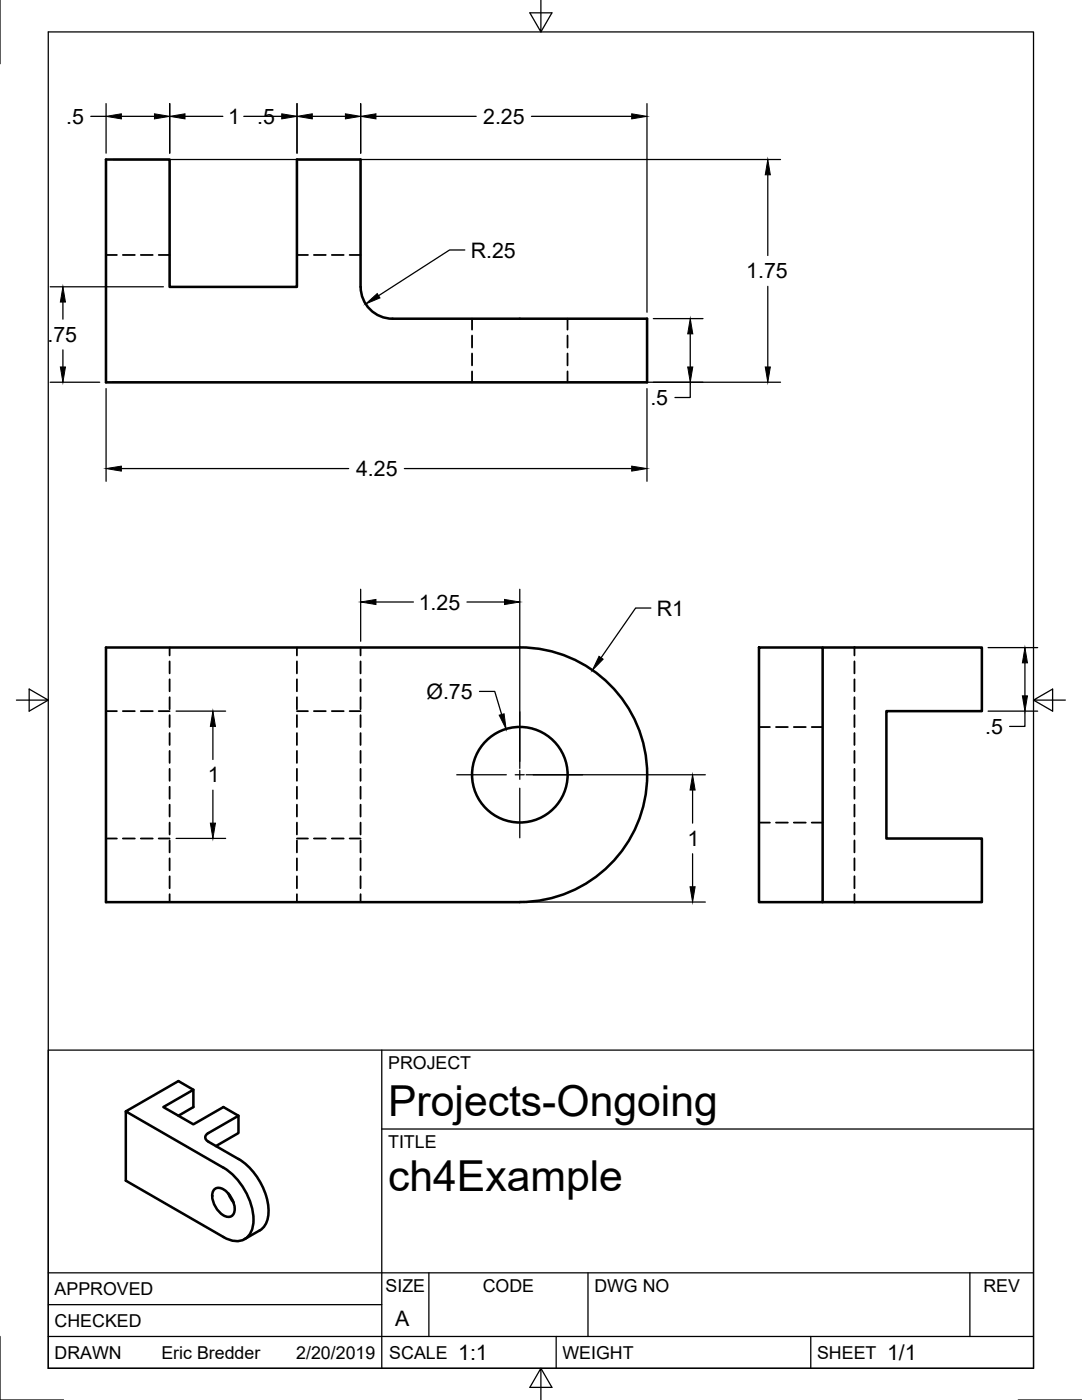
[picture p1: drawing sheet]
<svg xmlns="http://www.w3.org/2000/svg" width="216mm" height="279mm" viewBox="0 0 216 279" stroke-linecap="round" stroke-linejoin="round" font-family="sans-serif">
<!-- layer: Hidden -->
<g fill="none" stroke="#000" stroke-width=".36">
<path d="M21.1 50.9h2.2M24.5 50.9h2.4M28.1 50.9h2.4M31.7 50.9h2.1M59.2 50.9h2.2M62.6 50.9h2.4M66.2 50.9h2.4M69.8 50.9h2.1M94.2 63.6v2.2M94.2 67v2.4M94.2 70.5v2.4M94.2 74.1v2.2"/>
<path d="M113.2 63.6v2.2M113.2 67v2.4M113.2 70.5v2.4M113.2 74.1v2.2M33.8 129.2v1.6M33.8 132v2.4M33.8 135.6v2.4M33.8 139.1v2.4M59.2 129.2v1.6M59.2 132v2.4M59.2 135.6v2.4M59.2 139.1v2.4"/>
<path d="M71.9 129.2v1.6M71.9 132v2.4M71.9 135.6v2.4M71.9 139.1v2.4M170.5 129.2v1.6M170.5 132v2.4M170.5 135.6v2.4M170.5 139.1v2.4M21.1 141.9h2.2M24.5 141.9h2.4M28.1 141.9h2.4M31.7 141.9h2.1"/>
<path d="M33.8 142.7v2.4M33.8 146.3v2.4M33.8 149.9v2.4M33.8 153.4v2.4M33.8 157v2.4M59.2 141.9h2.2M59.2 142.7v2.4M59.2 146.3v2.4M59.2 149.9v2.4M59.2 153.4v2.4M59.2 157v2.4M62.6 141.9h2.4"/>
<path d="M66.2 141.9h2.4M69.8 141.9h2.1M71.9 142.7v2.4M71.9 146.3v2.4M71.9 149.9v2.4M71.9 153.4v2.4M71.9 157v2.4M151.4 145.1h2.2M154.8 145.1h2.4M158.4 145.1h2.4M162 145.1h2.1M170.5 142.7v2.4"/>
<path d="M170.5 146.3v2.4M170.5 149.9v2.4M170.5 153.4v2.4M170.5 157v2.4M21.1 167.3h2.2M24.5 167.3h2.4M28.1 167.3h2.4M31.7 167.3h2.1M33.8 160.6v2.4M33.8 164.2v2.3M33.8 167.7v2.4M33.8 171.3v2.4"/>
<path d="M33.8 174.9v2.4M33.8 178.5v1.5M59.2 167.3h2.2M59.2 160.6v2.4M59.2 164.2v2.3M59.2 167.7v2.4M59.2 171.3v2.4M59.2 174.9v2.4M59.2 178.5v1.5M62.6 167.3h2.4M66.2 167.3h2.4M69.8 167.3h2.1"/>
<path d="M71.9 160.6v2.4M71.9 164.2v2.3M71.9 167.7v2.4M71.9 171.3v2.4M71.9 174.9v2.4M71.9 178.5v1.5M151.4 164.2h2.2M154.8 164.2h2.4M158.4 164.2h2.4M162 164.2h2.1M170.5 160.6v2.4M170.5 164.2v2.3"/>
<path d="M170.5 167.7v2.4M170.5 171.3v2.4M170.5 174.9v2.4M170.5 178.5v1.5"/>
</g>
<!-- layer: Visible -->
<g fill="none" stroke="#000" stroke-width=".51">
<path d="M72 57.2a6.4 6.4 0 0 0 6.3 6.4h50.8v12.7h-108v-44.5h12.7v25.5h25.4v-25.5h12.7v25.5M21.1 129.2h82.6a25.4 25.4 0 0 1 25.4 25.4 25.4 25.4 0 0 1-25.4 25.4h-82.6zM151.4 129.2h12.7v50.8h-12.7zM164.1 129.2h31.8v12.7h-19v25.4h19v12.7h-31.8M38.6 217.5l-3-1.7-10.5 6 19.5 11.2M25.1 221.8v13.8l19.5 11.3a3.7 3.7 0 0 0 5.3-.7 8.1 8.1 0 0 0-.3-7.1 13.1 13.1 0 0 0-5-6.1M35.6 222.7l3-1.8v-3.4l-6 3.4 6 3.5 6-3.5 3 1.8M41.6 227.8l-.6-.6 .2-.8 6.4-3.7v3.4l-4.5 2.6M41.6 227.9l6 3.4a13 13 0 0 1 5.9 11.3 3.9 3.9 0 0 1-1.7 3M42.8 237.3a2.07 2.07 0 0 1 2.8 .9 4.2 4.2 0 0 1 1 4.1 1.56 1.56 0 0 1-2.5-.1 4.3 4.3 0 0 1-1.5-4.6zM45.6 238.2l.5 1.1 .5 .7M51.8 245.6l-3 1.7"/>
<circle cx="103.7" cy="154.6" r="9.5"/>
</g>
<!-- layer: Border -->
<path d="M0 0v12.7M9.6 6.4h196.6v266.7h-196.6zM107.9 0v6.4l-2.2-3.8h4.4l-2.2 3.8M3.3 139.7h6.3l-3.8-2.2v4.4l3.8-2.2M206.2 139.7l3.8 2.2v-4.4l-3.8 2.2h6.4M0 266.7v12.7h12.7M107.9 273.1l2.2 3.8h-4.4l2.2-3.8v6.3M203.2 279.4h12.7" fill="none" stroke="#000" stroke-width=".25"/>
<!-- layer: Titleblock -->
<path d="M9.6 209.6h196.6v63.5h-196.6zM76.2 209.6v63.5M76.2 225.3h130M9.6 254h196.6M85.6 254v12.7M117.3 254v12.7M193.5 254v12.7M9.6 266.7h196.6M9.6 260.4h66.6M111 266.7v6.4M161.8 266.7v6.4" fill="none" stroke="#000" stroke-width=".25"/>
<!-- layer: Dimensions -->
<g fill="none" stroke="#000" stroke-width=".25">
<path d="M18.1 23.2h3.1M21.2 20.7v9.9M22.4 31.8h133.3M24.2 23.2h6.6M33.9 20.7v9.9M36.9 23.2h7.6M48.6 23.2h10.7M59.3 20.7v9.9M62.3 23.2h6.6M72 20.7v9.9M75 23.2h20M106 23.2h20"/>
<path d="M129.1 20.7v41.6M153.2 34.9v16.1M10 57.2h22.6M92.8 49.9h-3.1l-14.2 9.1M153.2 57.2v16M10 76.3h9.9M12.6 60.3v3.4M12.6 69.8v3.4M21.2 77.6v18.5M22.4 76.3h133.3M129.1 77.6v18.5M130.4 63.6h9.9"/>
<path d="M137.7 76.3v3h-3M137.7 66.6v6.6M24.2 93.5h45.4M80.7 93.5h45.3M72 117.6v10.4M103.7 117.6v35.8M75 120.1h7.5M93.2 120.1h7.5M95.7 138h3l1.4 4.6M129.9 121.3h-3.1l-6.9 10M197.2 129.2h9.9M204.5 132.3v6.6"/>
<path d="M35.1 141.9h9.9M42.5 145v6.6M42.5 157.7v6.6M105 154.6h35.7M138.2 157.7v6.6M197.2 141.9h9.9M204.5 141.9v3.1h-3M35.1 167.3h9.9M138.2 170.4v6.6M105 180h35.7"/>
</g>
<g fill="#000" stroke="#000" stroke-width=".2">
<path d="M21.2 23.2l3-.5v1zM30.8 22.7l3.1 .5-3.1 .5zM33.9 23.2l3-.5v1zM56.2 22.7l3.1 .5-3.1 .5zM59.3 23.2l3-.5v1zM68.9 22.7l3.1 .5-3.1 .5zM72 23.2l3-.5v1zM126 22.7l3.1 .5-3.1 .5zM153.2 31.8l.5 3.1h-1zM73 60.7l2.3-2.1 .5 .9zM12.6 57.2l.5 3.1h-1.1zM12 73.2h1.1l-.5 3.1z"/>
<path d="M137.7 63.6l.5 3h-1zM137.2 73.2h1l-.5 3.1zM152.7 73.2h1l-.5 3.1zM21.2 93.5l3-.5v1zM126 93l3.1 .5-3.1 .5zM72 120.1l3-.5v1.1zM100.7 119.6l3 .5-3 .6zM119.5 131l.9 .6-2.2 2.2zM204.5 129.2l.5 3.1h-1zM204 138.9h1l-.5 3zM42.5 141.9l.5 3.1h-1zM99.6 142.7l1-.2 .4 3z"/>
<path d="M138.2 154.6l.5 3.1h-1zM42 164.3h1l-.5 3zM137.7 177h1l-.5 3z"/>
</g>
<!-- layer: Center Lines -->
<path d="M91.1 154.6h9.9M102.8 154.6h1.8M103.7 142v10M103.7 153.7v1.8M103.7 157.3v9.9M106.4 154.6h9.9" fill="none" stroke="#000" stroke-width=".25"/>
<g font-size="8.5">
<text x="77.4" y="222.8">Projects-Ongoing</text>
<text x="77.4" y="237.8">ch4Example</text>
</g>
<g font-size="4.3">
<text x="13.2" y="24.7">.5</text>
<text x="45.5" y="24.7">1</text>
<text x="51.3" y="24.7">.5</text>
<text x="96.4" y="24.7">2.25</text>
<text x="93.9" y="51.4">R.25</text>
<text x="148.9" y="55.6">1.75</text>
<text x="9.5" y="68.3">.75</text>
<text x="129.8" y="80.8">.5</text>
<text x="71.1" y="95">4.25</text>
<text x="83.5" y="121.6">1.25</text>
<text x="131.1" y="122.9">R1</text>
<text x="85.1" y="139.4">Ø.75</text>
<text x="196.6" y="146.5">.5</text>
<text x="41.5" y="156.1">1</text>
<text x="137.2" y="168.8">1</text>
<text x="78.9" y="264.5">A</text>
<text x="91.4" y="271.4">1:1</text>
<text x="177" y="271.4">1/1</text>
</g>
<g font-size="3.5">
<text x="77.4" y="213.4">PROJECT</text>
<text x="77.4" y="229.1">TITLE</text>
<text x="76.9" y="257.8">SIZE</text>
<text x="96.3" y="257.8">CODE</text>
<text x="118.6" y="257.8">DWG NO</text>
<text x="196.2" y="257.8">REV</text>
<text x="10.9" y="258.5">APPROVED</text>
<text x="10.9" y="264.8">CHECKED</text>
<text x="10.9" y="271.2">DRAWN</text>
<text x="32.2" y="271.2">Eric Bredder</text>
<text x="59.1" y="271.2">2/20/2019</text>
<text x="77.7" y="271.2">SCALE</text>
<text x="112.2" y="271.2">WEIGHT</text>
<text x="163" y="271.2">SHEET</text>
</g>
</svg>
